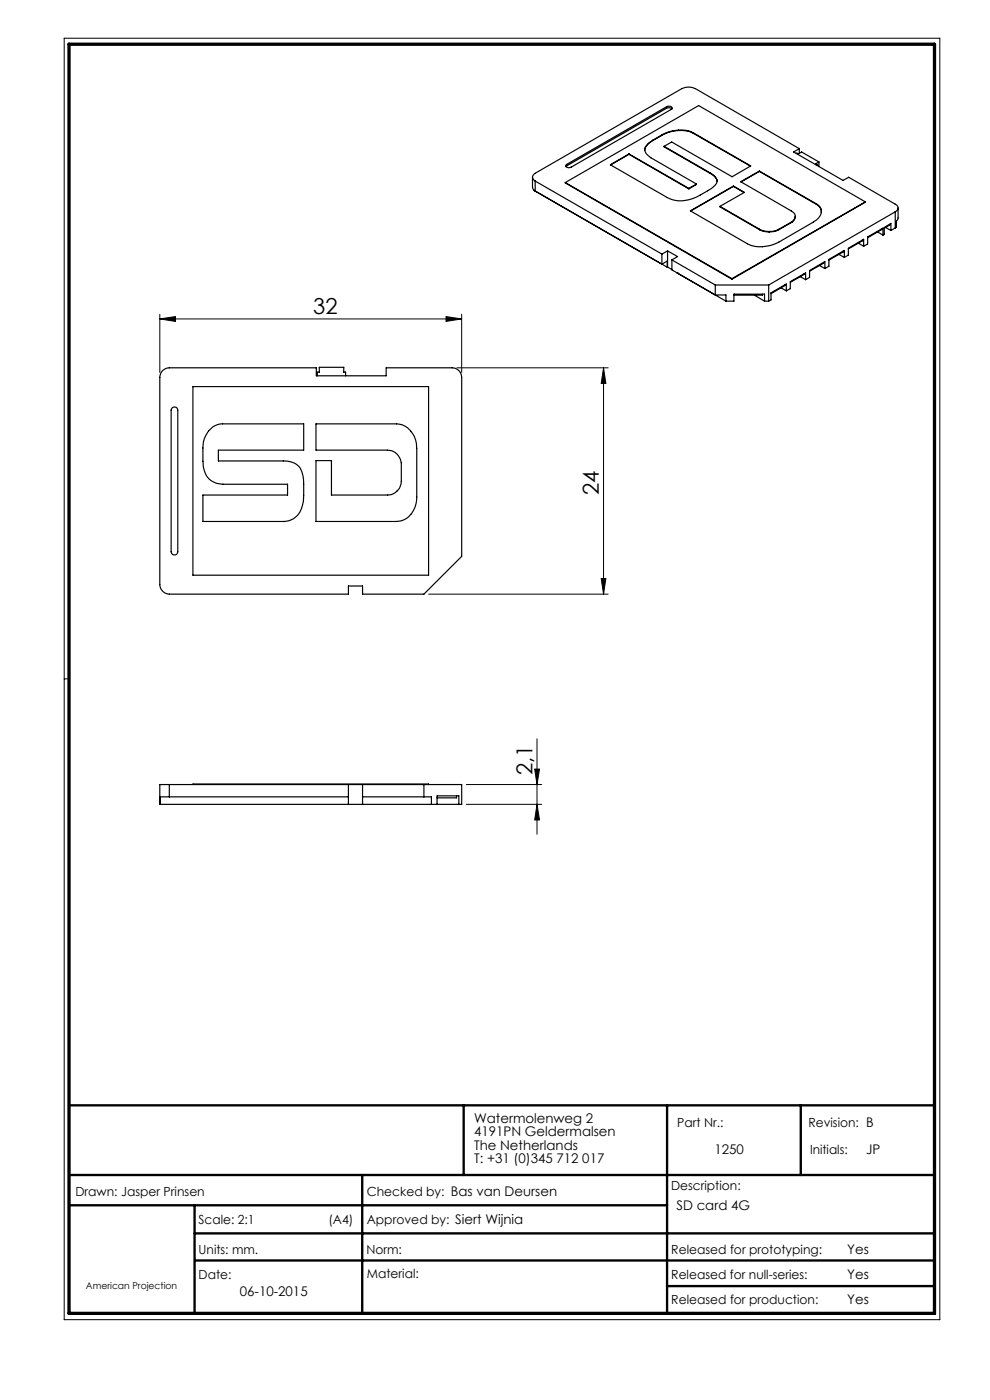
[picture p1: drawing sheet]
<svg xmlns="http://www.w3.org/2000/svg" width="210mm" height="297mm" viewBox="0 0 210 297" stroke-linecap="round" stroke-linejoin="round" font-family="sans-serif">
<g fill="none" stroke="#000" stroke-width=".21">
<path d="M13.6 8.1h185.8v271.9h-185.8zM33.9 67.7l3.3-.5v1zM33.9 66.7v12.3M33.9 67.7h64M94.6 67.2l3.3 .5-3.3 .5zM96.9 78h32.1M97.9 66.7v12.3M128 78l.5 3.3h-1zM128 78v48M90.9 126h38.1M127.5 122.7h1l-.5 3.3zM14.6 144h-1"/>
<path d="M113.9 156.7v20.3M98.9 166.4h16M98.9 170.6h16M113.4 163.2h1l-.5 3.2zM113.9 170.6l.5 3.4h-1z"/>
</g>
<path d="M14.6 234.5h183.6M98.4 234.5v14.8M141.5 234.5v44.1M169.9 234.5v14.8M14.6 249.3h183.6M14.6 255.7h126.9M41.3 255.7v22.9M76.8 249.3v29.3M41.3 261.7h156.9M41.4 267.4h156.8M141.5 272.8h56.7" fill="none" stroke="#000" stroke-width=".5"/>
<path d="M14.6 9.4h183.6v269.2h-183.6z" fill="none" stroke="#000" stroke-width=".7"/>
<g fill="#000">
<path d="M33.9 67.7l3.3-.5v1zM94.6 67.2l3.3 .5-3.3 .5z"/>
<path d="M113.4 163.2h1l-.5 3.2zM113.9 170.6l.5 3.4h-1zM128 78l.5 3.3h-1zM127.5 122.7h1l-.5 3.3z"/>
</g>
<g fill="none" stroke="#000" stroke-width=".25">
<path d="M113 37.6v2.2l.5 .7M113.5 38.4l26.9 15.5M113.5 38.4v2.1M119.9 38.7l35.4 20.5M119.9 38.7l35.4 20.4M119.9 38.7l28.3-16.3 35.4 20.4M120.2 35.2l-.1 .1M120.2 34.9v.3M133.4 32.7l-3.9 2.3 12 6.9a6.9 6.9 0 0 0 7-.5l2.3-1.4a2.44 2.44 0 0 0 1.3-1.7 2.38 2.38 0 0 0-1.5-1.6M133.4 32.7l12.7 7.3M133.4 32.7l12.7 7.4M133.4 32.7l-3.9 2.3"/>
<path d="M133.4 32.7h.1M138.5 29.7l-.9 .6a1.57 1.57 0 0 0 0 2.8l10.1 5.9M138.5 29.8a2.8 2.8 0 0 0-1.7 2.1M138.5 29.7v.1M140.5 28.6l-2 1.1M140.5 28.7l-2 1.1M140.5 28.6v.1M140.9 31l9.7 5.7M140.9 31l9.7 5.8M141.4 22.6a.65 .65 0 0 1 .7-.1 .65 .65 0 0 1 .4 .6l-21.3 12.4a.74 .74 0 0 1-1.2-.4l.2-.2M141.4 23l.6-.1 .5 .2M141.4 22.6l-21.2 12.3"/>
<path d="M141.4 23l-21.2 12.2M141.4 22.6v.4M143.9 27.6l1.8 .1 1.4 .5M143.9 27.6l-1.7 .3-1.7 .7M143.9 27.7l-2 .3-1.4 .7M143.9 27.7l2.2 .2 1 .4M143.9 27.6v.1M146.1 40v.1M147.1 28.3l12.1 6.9M147.1 28.2l12.1 7-3.9 2.3-12.8-7.4-1.6 .9M147.1 28.2v.1M147.7 39l-1.6 1"/>
<path d="M147.7 39l-1.6 1.1M150.6 36.8h.1a2.34 2.34 0 0 1 1.4 1.7M150.6 36.7v.1M155.6 39.5l-9.2 5.2 12.1 7a7.2 7.2 0 0 0 6.7-.3l7.3-4.3a2.49 2.49 0 0 0 1.6-2.9l-.9-1M155.6 39.5l2.3 1.3-5.2 3M155.6 39.5l2.2 1.3M155.6 39.5l-9.1 5.3M155.6 39.5h.1M161.1 36.3l-4 2.3 10.7 6.1a1.25 1.25 0 0 1 .9 1.1 1.25 1.25 0 0 1-.7 1.2M161.1 36.3l12.1 6.9M161.1 36.4l-3.9 2.2M161.1 36.4l12.1 7"/>
<path d="M161.1 36.3v.1M168.9 32.6l.4 .1 .7-.5 3.7 2.2M169.5 31.5l-22-12.7a3.3 3.3 0 0 0-2.9 0l-31.1 18a.89 .89 0 0 0-.5 .8 .89 .89 0 0 0 .5 .8M169.5 31.5l-1.2 .7 10.5 6.1 1.2-.7 9.9 5.7a.85 .85 0 0 1 .6 .8 .85 .85 0 0 1-.6 .8M169.5 31.5v1M173.3 34.9l-.2 .1M173.3 34.9v.2M173.7 34.4l-.7 .4 .3 .1M173.7 34.4v.9M113.3 40.4l28.2 16.3M113.5 40.5l26.9 15.6M140.4 56.1l1.1-.7v1.3"/>
<path d="M140.4 53.9v2.2M141.6 53.2l2.1 1.2-1.2 .7M141.6 53.2l-1.2 .7M141.6 53.2v3.5M141.6 56.7l.9 .5M141.6 56.7h-.1M142.5 55.1l9.2 5.4M142.5 55.1v2.2l11.5 6.6M143.7 57.9h.1M152.7 43.8l8.4 4.8M152.7 43.8l8.4 5M155.3 59.1v.1"/>
<path d="M161.1 48.6l1 .4 1.1 .1M161.1 48.8l.7 .2 1.4 .2M161.1 48.6v.2M163.2 49.1v.1M165.2 48.6l-1.2 .5h-.8M165.2 48.7l-.8 .4-1.2 .1M165.2 48.6v.1M168 47l-2.8 1.6M168 47.1l-2.8 1.6M168 47v.1M168.7 45.9l-.1 .6-.6 .6M169.8 58.7l1.1 .6"/>
<path d="M170.6 58v.2l-3 1.7M170.9 59.3v-1.4l-3.3 1.9v1.4l-.8 .5M173.2 43.4a1.69 1.69 0 0 1 1 1.4M173.2 43.2v.2M173.8 56.3l1.2 .7M174.7 55.7v.1l-3 1.7M175 57v-1.5l-3.3 1.9v1.4l-.8 .5M177.9 54l1.2 .6M178.8 53.3v.2l-3 1.7M179.1 54.6v-1.5l-3.3 1.9v1.5l-.8 .5M182.1 51.6l1.1 .6M182.9 50.9v.2l-2.9 1.7"/>
<path d="M183.2 52.2v-1.4l-3.2 1.9v1.4l-.9 .5M183.6 42.8l-28.3 16.4M183.6 42.8l-28.3 16.3M186.2 49.2l1.1 .7M187 48.6v.1l-3 1.7M187.3 49.9v-1.5l-3.3 1.9v1.4l-.8 .5M187.9 48.3l1.1 .6M188.7 47.6v.2l-1.1 .6M189 48.9v-1.5l-1.4 .9v1.4l-.3 .2M189.9 44.9l-26.8 15.6M189.9 44.9v3.5M189.9 48.4l-.9 .5"/>
<path d="M190.5 44.1v2.2l-.4 .6v1.3l-.2 .2M34.4 78.7l.8-.6 .7-.1h31.2v1.7h14.8v-1.7h14a2.02 2.02 0 0 1 2 2v38l-8 8h-13v-1.7h-3v1.7h-38a2.1 2.1 0 0 1-2-2v-44l.1-.7zM67.3 79.7v-.8h.4v-1h5.2v1h.4v.8M151.7 60.5h11.4M151.7 60.5v2.1h2.3v1.3M154 63.9h1.7v-1.5h6.5v1.5M155.7 62.6h.1M155.8 62.4v.2M160 62.6l2.2 1.3M161.7 62.4v.2h-5.9M162.2 63.9h.9M163.1 60.5v3.4"/>
<path d="M165.7 61.1l1.1 .6M166.5 60.4v.2l-3 1.7M166.8 61.7v-1.4l-3.3 1.8v1.5l-.4 .3M36.5 86.5a.7 .7 0 0 1 .8-.1 .7 .7 0 0 1 .4 .6v30a.71 .71 0 0 1-.7 .7 .71 .71 0 0 1-.7-.7v-30zM40.9 82h50v40h-50zM44.2 91.4a3.8 3.8 0 0 1 3-1.5h17.2v5.6h-18.1v2.3h13.8a3.8 3.8 0 0 1 4.3 3.9v1a11.9 11.9 0 0 1-.5 5.2 3.9 3.9 0 0 1-3.8 2.7h-17.1v-5.6h18v-2.3h-13.7a4.2 4.2 0 0 1-4.2-4.7l-.1-.1a10.3 10.3 0 0 1 .7-5.6zM67 89.9h17.1a4.9 4.9 0 0 1 4.3 5.2v10.3a4.8 4.8 0 0 1-4.3 5.2h-17.1v-12.9h3.3v7.3h11.9a3 3 0 0 0 2.9-2.9v-3.9a3 3 0 0 0-2.9-2.7h-15.2zM35.9 166.4h-2l.1 4.2M35.9 169h-1.9v1.6M35.9 166.4v2.6M35.9 166.4h62v4.2h-63.9M35.9 169h38"/>
<path d="M40.9 166.4h50M73.9 166.4v4.2M76.9 169h14.6v1.6M76.9 166.4v4.2M89.9 166.4v2.6M92.7 170.6v-1.8h4.6v1.8M96.8 168.8v.5h-4.1"/>
</g>
<g font-size="4.7">
<text x="66.5" y="66.6">32</text>
<text x="127" y="105" transform="rotate(-90 127 105)">24</text>
<text x="112.9" y="164.5" transform="rotate(-90 112.9 164.5)">2,1</text>
</g>
<g font-size="2.8">
<text x="100.5" y="238.2">Watermolenweg 2</text>
<text x="100.5" y="241.1">4191PN Geldermalsen</text>
<text x="100.5" y="243.9">The Netherlands</text>
<text x="151.5" y="244.7">1250</text>
<text x="183.8" y="244.8">JP</text>
<text x="100.5" y="246.7">T: +31 (0)345 712 017</text>
<text x="143.5" y="256.7">SD card 4G</text>
<text x="179.7" y="266">Yes</text>
<text x="50.9" y="275">06-10-2015</text>
<text x="179.7" y="271.4">Yes</text>
<text x="179.7" y="276.6">Yes</text>
</g>
<g font-size="2.7">
<text x="143.7" y="239.1">Part Nr.:</text>
<text x="171.5" y="239.1">Revision: B</text>
<text x="171.8" y="244.8">Initials:</text>
<text x="16" y="253.7">Drawn: Jasper Prinsen</text>
<text x="77.8" y="253.7">Checked by: Bas van Deursen</text>
<text x="142.4" y="252.5">Description:</text>
<text x="42.1" y="259.7">Scale: 2:1</text>
<text x="69.7" y="259.7">(A4)</text>
<text x="77.8" y="259.7">Approved by: Siert Wijnia</text>
<text x="42.1" y="266">Units: mm.</text>
<text x="77.7" y="266">Norm:</text>
<text x="142.4" y="266">Released for prototyping:</text>
<text x="42.1" y="271.3">Date:</text>
<text x="77.8" y="271">Material:</text>
<text x="142.4" y="271.3">Released for null-series:</text>
<text x="142.4" y="276.6">Released for production:</text>
</g>
<text font-size="2" x="18.2" y="273.4">American Projection</text>
</svg>
